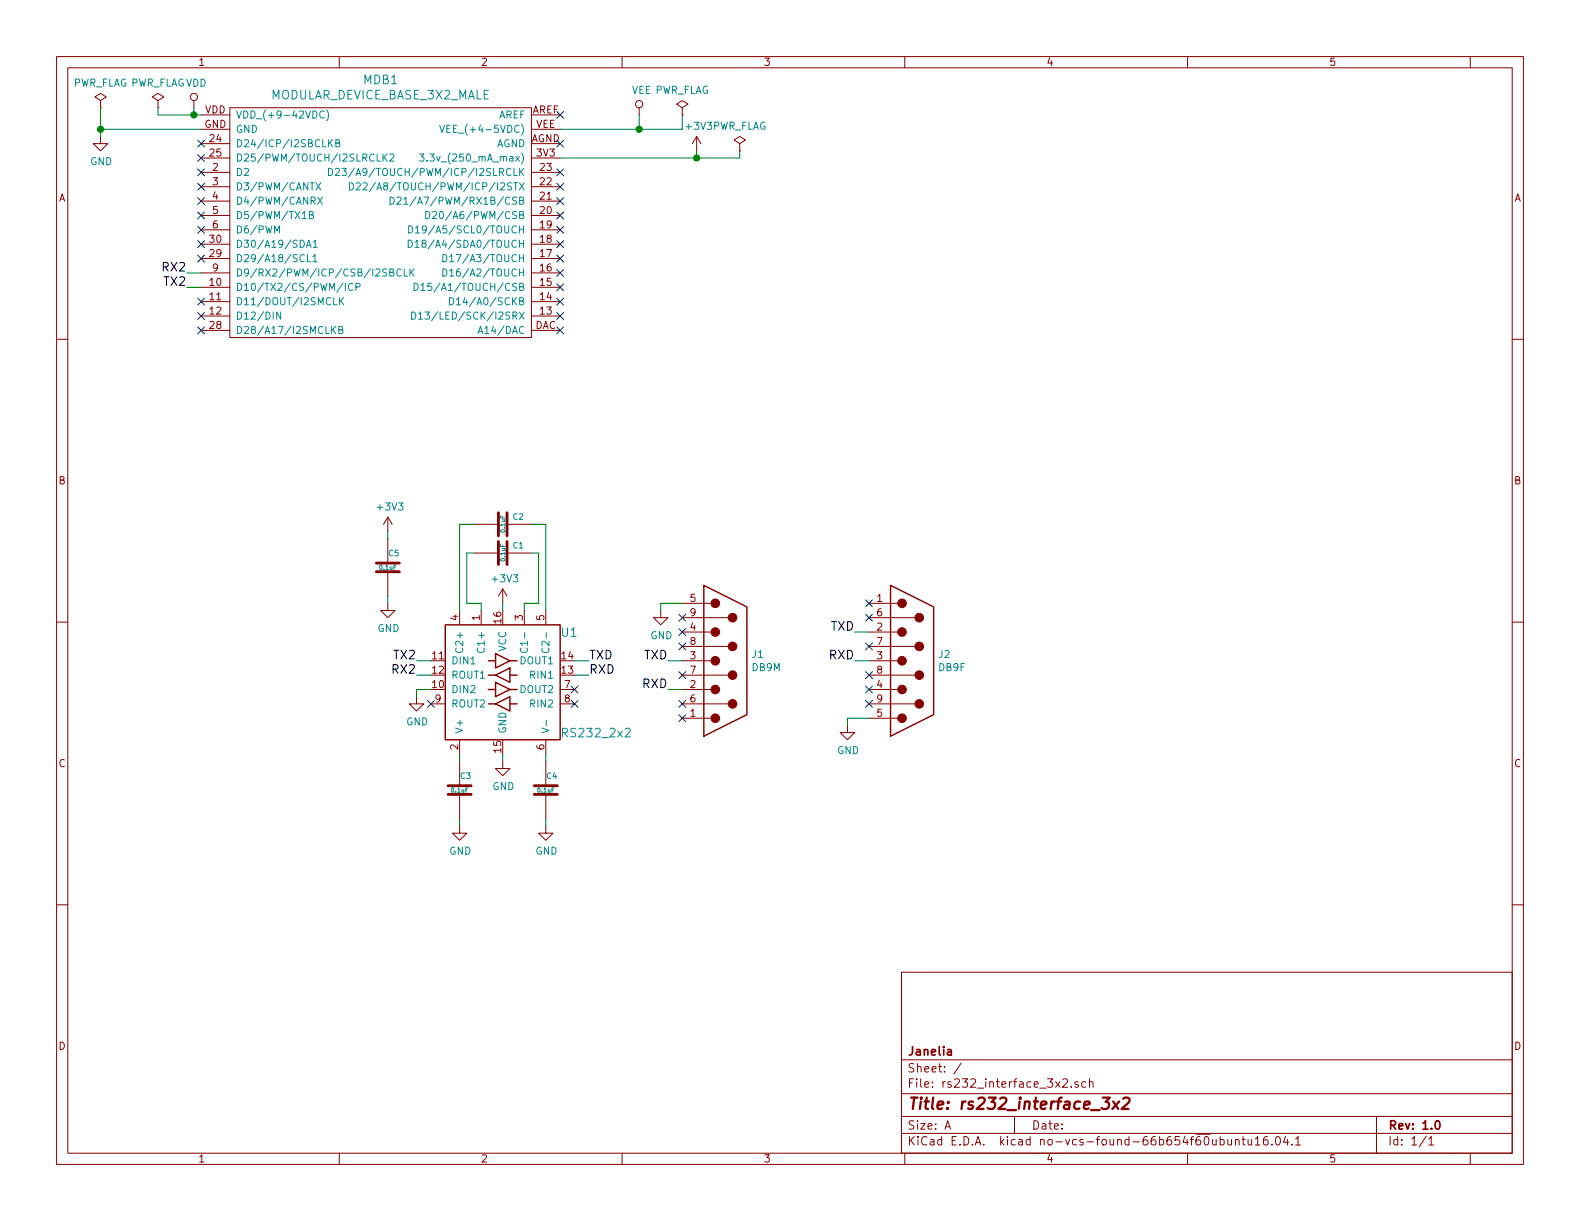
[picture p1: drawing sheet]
EESchema Schematic File Version 2
LIBS:power
LIBS:device
LIBS:transistors
LIBS:conn
LIBS:linear
LIBS:regul
LIBS:74xx
LIBS:cmos4000
LIBS:adc-dac
LIBS:memory
LIBS:xilinx
LIBS:microcontrollers
LIBS:dsp
LIBS:microchip
LIBS:analog_switches
LIBS:motorola
LIBS:texas
LIBS:intel
LIBS:audio
LIBS:interface
LIBS:digital-audio
LIBS:philips
LIBS:display
LIBS:cypress
LIBS:siliconi
LIBS:opto
LIBS:atmel
LIBS:contrib
LIBS:valves
LIBS:rs232_interface_3x2
LIBS:components
EELAYER 26 0
EELAYER END
$Descr A 11000 8500
encoding utf-8
Sheet 1 1
Title "rs232_interface_3x2"
Date ""
Rev "1.0"
Comp "Janelia"
Comment1 ""
Comment2 ""
Comment3 ""
Comment4 ""
$EndDescr
$Comp
L MODULAR_DEVICE_BASE_3X2_MALE MDB1
U 1 1
P 2650 1550
F 0 "MDB1" H 2650 2547 60  0000 C CNN
F 1 "MODULAR_DEVICE_BASE_3X2_MALE" H 2650 2441 60  0000 C CNN
F 2 "rs232_interface_3x2:MODULAR_DEVICE_BASE_3X2_MALE" H 600 1050 60  0001 C CNN
F 3 "" H 650 2750 60  0000 C CNN
F 4 "digikey" H 600 1150 60  0001 C CNN "Vendor"
F 5 "S1011E-16-ND" H 600 1250 60  0001 C CNN "PartNumber"
F 6 "16 Position Header Through Hole Male Pins" H 600 1350 60  0001 C CNN "Description"
F 7 "2" H 1900 1250 60  0001 C CNN "PartCount"
	1    2650 1550
	1    0    0    -1  
$EndComp
$Comp
L VDD #PWR01
U 1 1
P 1350 750
F 0 "#PWR01" H 100 -400 50  0001 C CNN
F 1 "VDD" H 1367 923 50  0000 C CNN
F 2 "" H 100 -250 50  0001 C CNN
F 3 "" H 100 -250 50  0001 C CNN
	1    1350 750 
	1    0    0    -1  
$EndComp
$Comp
L PWR_FLAG #FLG01
U 1 1
P 1100 750
F 0 "#FLG01" H -150 -175 50  0001 C CNN
F 1 "PWR_FLAG" H 1100 924 50  0000 C CNN
F 2 "" H -150 -250 50  0001 C CNN
F 3 "" H -150 -250 50  0001 C CNN
	1    1100 750 
	1    0    0    -1  
$EndComp
Wire Wire Line
	1100 750  1100 800 
Wire Wire Line
	1100 800  1400 800 
Wire Wire Line
	1350 750  1350 800 
Connection ~ 1350 800 
$Comp
L GND #PWR02
U 1 1
P 700 950
F 0 "#PWR02" H -500 -650 50  0001 C CNN
F 1 "GND" H 705 777 50  0000 C CNN
F 2 "" H -500 -400 50  0001 C CNN
F 3 "" H -500 -400 50  0001 C CNN
	1    700  950 
	1    0    0    -1  
$EndComp
$Comp
L PWR_FLAG #FLG02
U 1 1
P 700 750
F 0 "#FLG02" H -550 -175 50  0001 C CNN
F 1 "PWR_FLAG" H 700 924 50  0000 C CNN
F 2 "" H -550 -250 50  0001 C CNN
F 3 "" H -550 -250 50  0001 C CNN
	1    700  750 
	1    0    0    -1  
$EndComp
Wire Wire Line
	700  750  700  950 
Wire Wire Line
	700  900  1400 900 
Connection ~ 700  900 
NoConn ~ 1400 1000
NoConn ~ 1400 1100
NoConn ~ 1400 1200
NoConn ~ 1400 1300
NoConn ~ 1400 1400
NoConn ~ 1400 1500
NoConn ~ 1400 1600
NoConn ~ 1400 1700
NoConn ~ 1400 1800
NoConn ~ 1400 2100
NoConn ~ 1400 2200
NoConn ~ 1400 2300
NoConn ~ 3900 800 
NoConn ~ 3900 1000
NoConn ~ 3900 1200
NoConn ~ 3900 1300
NoConn ~ 3900 1400
NoConn ~ 3900 1500
NoConn ~ 3900 1600
NoConn ~ 3900 1700
NoConn ~ 3900 1800
NoConn ~ 3900 1900
NoConn ~ 3900 2000
NoConn ~ 3900 2100
NoConn ~ 3900 2200
NoConn ~ 3900 2300
$Comp
L VEE #PWR03
U 1 1
P 4450 800
F 0 "#PWR03" H 200 -50 50  0001 C CNN
F 1 "VEE" H 4467 973 50  0000 C CNN
F 2 "" H 200 100 50  0001 C CNN
F 3 "" H 200 100 50  0001 C CNN
	1    4450 800 
	1    0    0    -1  
$EndComp
$Comp
L PWR_FLAG #FLG03
U 1 1
P 4750 800
F 0 "#FLG03" H 3500 -125 50  0001 C CNN
F 1 "PWR_FLAG" H 4750 974 50  0000 C CNN
F 2 "" H 3500 -200 50  0001 C CNN
F 3 "" H 3500 -200 50  0001 C CNN
	1    4750 800 
	1    0    0    -1  
$EndComp
Wire Wire Line
	4750 900  4750 800 
Wire Wire Line
	3900 900  4750 900 
Wire Wire Line
	4450 800  4450 900 
Connection ~ 4450 900 
$Comp
L GND #PWR04
U 1 1
P 4600 4250
F 0 "#PWR04" H 3400 2650 50  0001 C CNN
F 1 "GND" H 4605 4077 50  0000 C CNN
F 2 "" H 3400 2900 50  0001 C CNN
F 3 "" H 3400 2900 50  0001 C CNN
	1    4600 4250
	1    0    0    -1  
$EndComp
Wire Wire Line
	4600 4250 4600 4200
Wire Wire Line
	4600 4200 4750 4200
NoConn ~ 4750 4300
NoConn ~ 4750 4400
NoConn ~ 4750 4500
NoConn ~ 4750 4700
NoConn ~ 4750 4900
Wire Wire Line
	4750 4600 4650 4600
Wire Wire Line
	4750 4800 4650 4800
Text Label 4650 4800 2    60   ~ 0
RXD
Text Label 4650 4600 2    60   ~ 0
TXD
Wire Wire Line
	1400 1900 1300 1900
Wire Wire Line
	1400 2000 1300 2000
Text Label 1300 1900 2    60   ~ 0
RX2
Text Label 1300 2000 2    60   ~ 0
TX2
NoConn ~ 4750 5000
$Comp
L RS232_2x2 U1
U 1 1
P 3500 4750
F 0 "U1" H 3900 5100 60  0000 L CNN
F 1 "RS232_2x2" H 3900 4400 60  0000 L CNN
F 2 "rs232_interface_3x2:SOIC_16" H 3500 6000 60  0001 C CNN
F 3 "" H 3500 4750 60  0001 C CNN
F 4 "digikey" H 3500 6100 60  0001 C CNN "Vendor"
F 5 "296-33568-5-ND" H 3500 6200 60  0001 C CNN "PartNumber"
F 6 "IC RS232 LINE DVR/RCVR 16-SOIC" H 3500 6300 60  0001 C CNN "Description"
	1    3500 4750
	1    0    0    -1  
$EndComp
NoConn ~ 4000 4800
NoConn ~ 4000 4900
NoConn ~ 3000 4900
Wire Wire Line
	4000 4700 4100 4700
Wire Wire Line
	4000 4600 4100 4600
Text Label 4100 4700 0    60   ~ 0
RXD
Text Label 4100 4600 0    60   ~ 0
TXD
Wire Wire Line
	3000 4600 2900 4600
Wire Wire Line
	3000 4700 2900 4700
Text Label 2900 4600 2    60   ~ 0
TX2
Text Label 2900 4700 2    60   ~ 0
RX2
$Comp
L GND #PWR05
U 1 1
P 3500 5300
F 0 "#PWR05" H 2300 3700 50  0001 C CNN
F 1 "GND" H 3505 5127 50  0000 C CNN
F 2 "" H 2300 3950 50  0001 C CNN
F 3 "" H 2300 3950 50  0001 C CNN
	1    3500 5300
	1    0    0    -1  
$EndComp
Wire Wire Line
	3500 5250 3500 5300
$Comp
L +3V3 #PWR06
U 1 1
P 4850 1050
F 0 "#PWR06" H 4850 900 50  0001 C CNN
F 1 "+3V3" H 4865 1223 50  0000 C CNN
F 2 "" H 4850 1050 50  0001 C CNN
F 3 "" H 4850 1050 50  0001 C CNN
	1    4850 1050
	1    0    0    -1  
$EndComp
$Comp
L PWR_FLAG #FLG04
U 1 1
P 5150 1050
F 0 "#FLG04" H 3900 125 50  0001 C CNN
F 1 "PWR_FLAG" H 5150 1224 50  0000 C CNN
F 2 "" H 3900 50  50  0001 C CNN
F 3 "" H 3900 50  50  0001 C CNN
	1    5150 1050
	1    0    0    -1  
$EndComp
Wire Wire Line
	3900 1100 5150 1100
Wire Wire Line
	5150 1100 5150 1050
Wire Wire Line
	4850 1050 4850 1100
Connection ~ 4850 1100
$Comp
L +3V3 #PWR07
U 1 1
P 3500 4200
F 0 "#PWR07" H 3500 4050 50  0001 C CNN
F 1 "+3V3" H 3515 4373 50  0000 C CNN
F 2 "" H 3500 4200 50  0001 C CNN
F 3 "" H 3500 4200 50  0001 C CNN
	1    3500 4200
	1    0    0    -1  
$EndComp
Wire Wire Line
	3500 4200 3500 4250
$Comp
L GND #PWR08
U 1 1
P 2900 4850
F 0 "#PWR08" H 1700 3250 50  0001 C CNN
F 1 "GND" H 2905 4677 50  0000 C CNN
F 2 "" H 1700 3500 50  0001 C CNN
F 3 "" H 1700 3500 50  0001 C CNN
	1    2900 4850
	1    0    0    -1  
$EndComp
Wire Wire Line
	3000 4800 2900 4800
Wire Wire Line
	2900 4800 2900 4850
$Comp
L 0.1uF C3
U 1 1
P 3200 5500
F 0 "C3" H 3200 5600 40  0000 L CNN
F 1 "0.1uF" H 3200 5500 30  0000 C CNN
F 2 "rs232_interface_3x2:SM1210" H 3238 5350 30  0001 C CNN
F 3 "" H 3200 5500 60  0000 C CNN
F 4 "digikey" H 3300 5700 60  0001 C CNN "Vendor"
F 5 "399-13229-1-ND" H 3400 5800 60  0001 C CNN "PartNumber"
F 6 "CAP CER 0.1UF 50V 10% X7R 1210" H 3500 5900 60  0001 C CNN "Description"
	1    3200 5500
	1    0    0    -1  
$EndComp
$Comp
L 0.1uF C4
U 1 1
P 3800 5500
F 0 "C4" H 3800 5600 40  0000 L CNN
F 1 "0.1uF" H 3800 5500 30  0000 C CNN
F 2 "rs232_interface_3x2:SM1210" H 3838 5350 30  0001 C CNN
F 3 "" H 3800 5500 60  0000 C CNN
F 4 "digikey" H 3900 5700 60  0001 C CNN "Vendor"
F 5 "399-13229-1-ND" H 4000 5800 60  0001 C CNN "PartNumber"
F 6 "CAP CER 0.1UF 50V 10% X7R 1210" H 4100 5900 60  0001 C CNN "Description"
	1    3800 5500
	1    0    0    -1  
$EndComp
$Comp
L GND #PWR09
U 1 1
P 3200 5750
F 0 "#PWR09" H 2000 4150 50  0001 C CNN
F 1 "GND" H 3205 5577 50  0000 C CNN
F 2 "" H 2000 4400 50  0001 C CNN
F 3 "" H 2000 4400 50  0001 C CNN
	1    3200 5750
	1    0    0    -1  
$EndComp
$Comp
L GND #PWR010
U 1 1
P 3800 5750
F 0 "#PWR010" H 2600 4150 50  0001 C CNN
F 1 "GND" H 3805 5577 50  0000 C CNN
F 2 "" H 2600 4400 50  0001 C CNN
F 3 "" H 2600 4400 50  0001 C CNN
	1    3800 5750
	1    0    0    -1  
$EndComp
$Comp
L 0.1uF C5
U 1 1
P 2700 3950
F 0 "C5" H 2700 4050 40  0000 L CNN
F 1 "0.1uF" H 2700 3950 30  0000 C CNN
F 2 "rs232_interface_3x2:SM1210" H 2738 3800 30  0001 C CNN
F 3 "" H 2700 3950 60  0000 C CNN
F 4 "digikey" H 2800 4150 60  0001 C CNN "Vendor"
F 5 "399-13229-1-ND" H 2900 4250 60  0001 C CNN "PartNumber"
F 6 "CAP CER 0.1UF 50V 10% X7R 1210" H 3000 4350 60  0001 C CNN "Description"
	1    2700 3950
	1    0    0    -1  
$EndComp
$Comp
L GND #PWR011
U 1 1
P 2700 4200
F 0 "#PWR011" H 1500 2600 50  0001 C CNN
F 1 "GND" H 2705 4027 50  0000 C CNN
F 2 "" H 1500 2850 50  0001 C CNN
F 3 "" H 1500 2850 50  0001 C CNN
	1    2700 4200
	1    0    0    -1  
$EndComp
$Comp
L +3V3 #PWR012
U 1 1
P 2700 3700
F 0 "#PWR012" H 2700 3550 50  0001 C CNN
F 1 "+3V3" H 2715 3873 50  0000 C CNN
F 2 "" H 2700 3700 50  0001 C CNN
F 3 "" H 2700 3700 50  0001 C CNN
	1    2700 3700
	1    0    0    -1  
$EndComp
Wire Wire Line
	2700 3700 2700 3750
Wire Wire Line
	2700 4150 2700 4200
Wire Wire Line
	3200 5250 3200 5300
Wire Wire Line
	3800 5250 3800 5300
Wire Wire Line
	3200 5700 3200 5750
Wire Wire Line
	3800 5700 3800 5750
$Comp
L 0.1uF C1
U 1 1
P 3500 3850
F 0 "C1" V 3550 3700 40  0000 L CNN
F 1 "0.1uF" H 3500 3850 30  0000 C CNN
F 2 "rs232_interface_3x2:SM1210" H 3538 3700 30  0001 C CNN
F 3 "" H 3500 3850 60  0000 C CNN
F 4 "digikey" H 3600 4050 60  0001 C CNN "Vendor"
F 5 "399-13229-1-ND" H 3700 4150 60  0001 C CNN "PartNumber"
F 6 "CAP CER 0.1UF 50V 10% X7R 1210" H 3800 4250 60  0001 C CNN "Description"
	1    3500 3850
	0    -1   -1   0   
$EndComp
$Comp
L 0.1uF C2
U 1 1
P 3500 3650
F 0 "C2" V 3550 3500 40  0000 L CNN
F 1 "0.1uF" H 3500 3650 30  0000 C CNN
F 2 "rs232_interface_3x2:SM1210" H 3538 3500 30  0001 C CNN
F 3 "" H 3500 3650 60  0000 C CNN
F 4 "digikey" H 3600 3850 60  0001 C CNN "Vendor"
F 5 "399-13229-1-ND" H 3700 3950 60  0001 C CNN "PartNumber"
F 6 "CAP CER 0.1UF 50V 10% X7R 1210" H 3800 4050 60  0001 C CNN "Description"
	1    3500 3650
	0    -1   -1   0   
$EndComp
Wire Wire Line
	3300 3650 3200 3650
Wire Wire Line
	3200 3650 3200 4250
Wire Wire Line
	3700 3650 3800 3650
Wire Wire Line
	3800 3650 3800 4250
Wire Wire Line
	3300 3850 3250 3850
Wire Wire Line
	3250 3850 3250 4200
Wire Wire Line
	3250 4200 3350 4200
Wire Wire Line
	3350 4200 3350 4250
Wire Wire Line
	3700 3850 3750 3850
Wire Wire Line
	3750 3850 3750 4200
Wire Wire Line
	3750 4200 3650 4200
Wire Wire Line
	3650 4200 3650 4250
$Comp
L DB9M J1
U 1 1
P 5050 4600
F 0 "J1" H 5230 4646 50  0000 L CNN
F 1 "DB9M" H 5230 4555 50  0000 L CNN
F 2 "rs232_interface_3x2:DB9M" H 4950 5050 50  0001 C CNN
F 3 "" H 5050 4600 50  0001 C CNN
F 4 "digikey" H 5150 5250 60  0001 C CNN "Vendor"
F 5 "A126098-ND" H 5250 5350 60  0001 C CNN "PartNumber"
F 6 "CONN D-SUB PLUG 9POS VERT SOLDER" H 5350 5450 60  0001 C CNN "Description"
	1    5050 4600
	1    0    0    -1  
$EndComp
$Comp
L DB9F J2
U 1 1
P 6350 4600
F 0 "J2" H 6529 4646 50  0000 L CNN
F 1 "DB9F" H 6529 4555 50  0000 L CNN
F 2 "rs232_interface_3x2:DB9F" H 6250 5050 50  0001 C CNN
F 3 "" H 6350 4600 50  0001 C CNN
F 4 "digikey" H 6450 5250 60  0001 C CNN "Vendor"
F 5 "A115163-ND" H 6550 5350 60  0001 C CNN "PartNumber"
F 6 " CONN D-SUB RCPT 9POS VERT SOLDER" H 6650 5450 60  0001 C CNN "Description"
	1    6350 4600
	1    0    0    -1  
$EndComp
NoConn ~ 6050 4200
NoConn ~ 6050 4300
NoConn ~ 6050 4500
NoConn ~ 6050 4700
NoConn ~ 6050 4800
NoConn ~ 6050 4900
$Comp
L GND #PWR013
U 1 1
P 5900 5050
F 0 "#PWR013" H 4700 3450 50  0001 C CNN
F 1 "GND" H 5905 4877 50  0000 C CNN
F 2 "" H 4700 3700 50  0001 C CNN
F 3 "" H 4700 3700 50  0001 C CNN
	1    5900 5050
	1    0    0    -1  
$EndComp
Wire Wire Line
	5900 5050 5900 5000
Wire Wire Line
	5900 5000 6050 5000
Wire Wire Line
	6050 4600 5950 4600
Wire Wire Line
	6050 4400 5950 4400
Text Label 5950 4400 2    60   ~ 0
TXD
Text Label 5950 4600 2    60   ~ 0
RXD
$EndSCHEMATC
